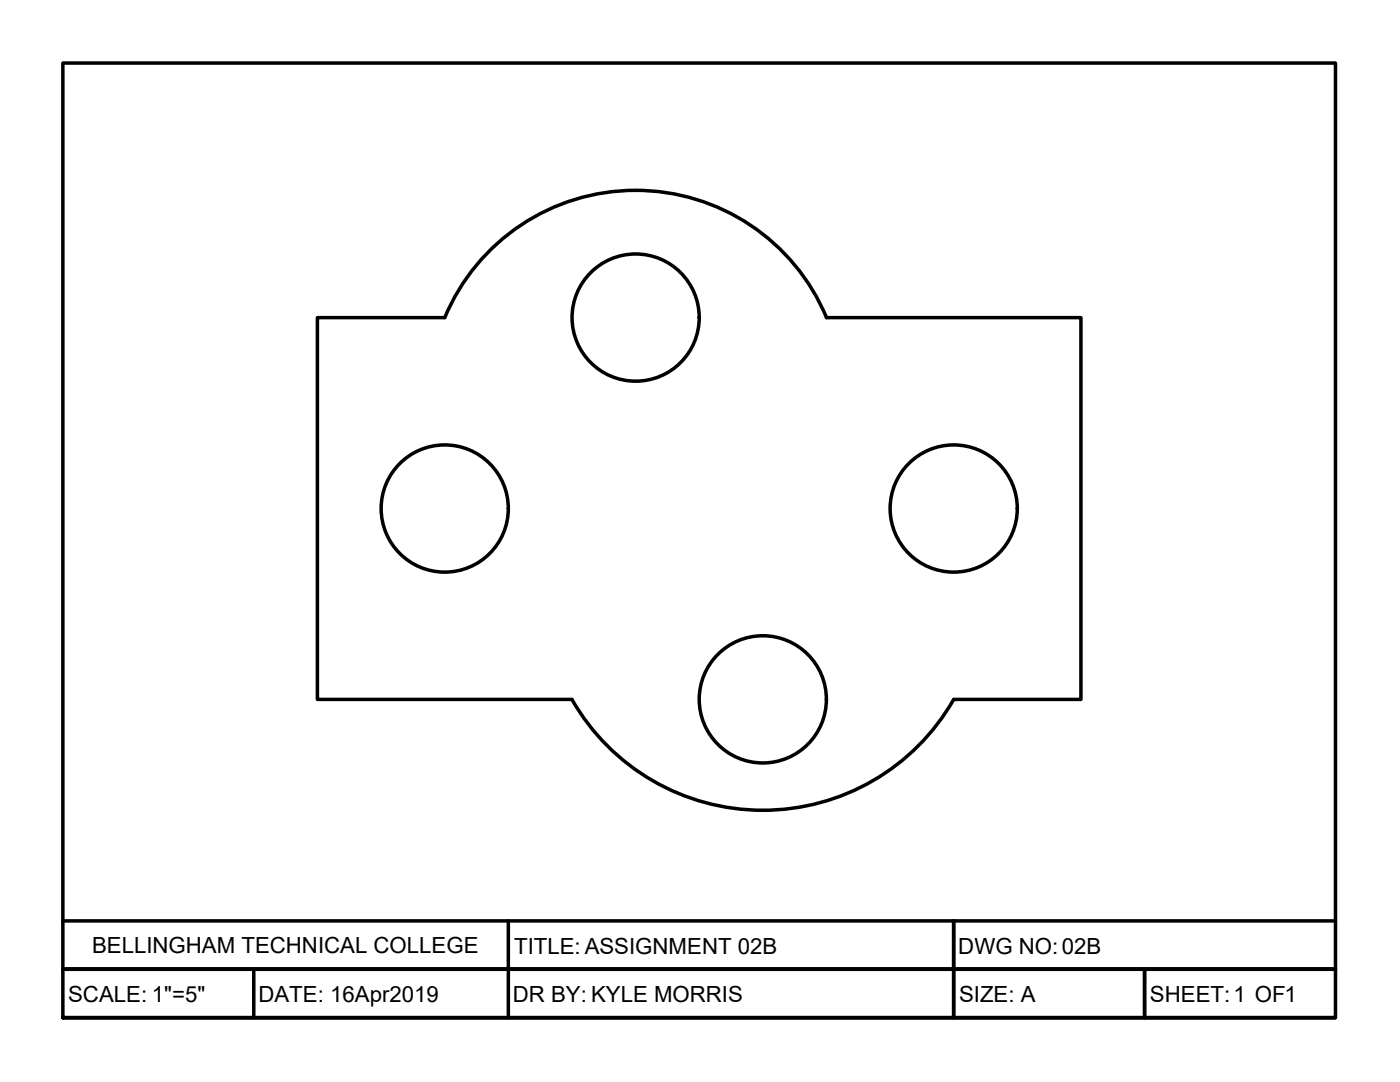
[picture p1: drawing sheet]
<svg xmlns="http://www.w3.org/2000/svg" width="279mm" height="216mm" viewBox="0 0 279 216" stroke-linecap="round" stroke-linejoin="round" font-family="sans-serif">
<!-- layer: TitleBox -->
<path d="M12.5 183.8h254M50.6 193.4v9.7M101.4 183.8v19.3M190.3 183.8v19.3zM228.4 193.4v9.7M266.5 193.4h-254h254M12.5 203.1v-190.5h254v190.5h-254h254" fill="none" stroke="#000" stroke-width=".7"/>
<!-- layer: Object -->
<g fill="none" stroke="#000" stroke-width=".7">
<path d="M63.3 63.4h25.5a41.2 41.2 0 0 1 38-25.4 41.2 41.2 0 0 1 38.1 25.4h50.8v76.2h-25.4a43.9 43.9 0 0 1-76.2 0h-50.8z"/>
<circle cx="126.9" cy="63.4" r="12.7"/>
<circle cx="88.8" cy="101.5" r="12.7"/>
<circle cx="190.3" cy="101.5" r="12.7"/>
<circle cx="152.2" cy="139.5" r="12.7"/>
</g>
<g font-size="4.4">
<text x="18.4" y="190.2">BELLINGHAM TECHNICAL COLLEGE</text>
<text x="102.6" y="190.4">TITLE: ASSIGNMENT 02B</text>
<text x="191.3" y="190.3">DWG NO:02B</text>
<text x="13.6" y="200">SCALE: 1&quot;=5&quot;</text>
<text x="51.6" y="200">DATE: 16Apr2019</text>
<text x="102.4" y="200">DR BY: KYLE MORRIS</text>
<text x="191.4" y="200">SIZE: A</text>
<text x="229.5" y="200">SHEET:1 OF1</text>
</g>
</svg>
